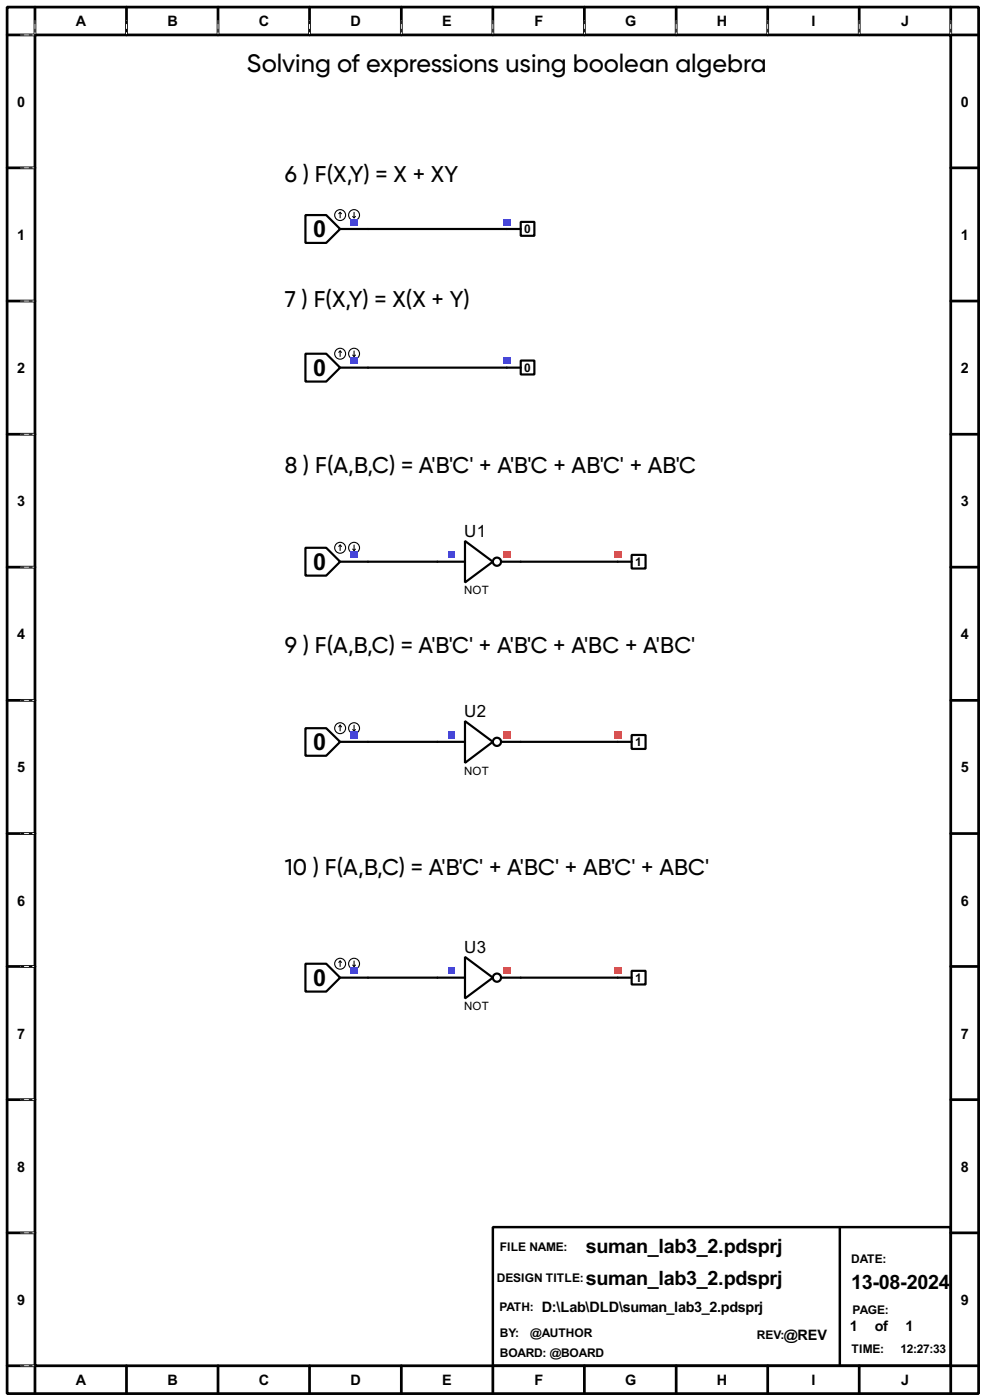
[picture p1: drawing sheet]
<svg xmlns="http://www.w3.org/2000/svg" width="180mm" height="256mm" viewBox="0 0 180 256" stroke-linecap="round" stroke-linejoin="round" font-family="sans-serif">
<g fill="none" stroke="#000" stroke-width=".5">
<path d="M1.3 1.3h177.8v254h-177.8zM6.4 6.4h167.6v243.8h-167.6zM6.4 1.3v5.1h-5.1M23.2 1.3v5.1M39.9 1.3v5.1M56.7 1.3v5.1M73.5 1.3v5.1M90.2 1.3v5.1M107 1.3v5.1M123.8 1.3v5.1M140.5 1.3v5.1M157.3 1.3v5.1"/>
<path d="M174 1.3v5.1h5.1M1.3 30.8h5.1M174 30.8h5.1M1.3 55.2h5.1M174 55.2h5.1M1.3 79.6h5.1M174 79.6h5.1M1.3 103.9h5.1M174 103.9h5.1M1.3 128.3h5.1M174 128.3h5.1M1.3 152.7h5.1"/>
<path d="M174 152.7h5.1M1.3 177.1h5.1M174 177.1h5.1M1.3 201.5h5.1M174 201.5h5.1M1.3 225.9h5.1M174 225.9h5.1M1.3 250.2h5.1v5.1M23.2 250.2v5.1M39.9 250.2v5.1M56.7 250.2v5.1M73.5 250.2v5.1"/>
<path d="M90.2 250.2v5.1M107 250.2v5.1M123.8 250.2v5.1M140.5 250.2v5.1M157.3 250.2v5.1M179.1 250.2h-5.1v5.1"/>
</g>
<g fill="none" stroke="#fff" stroke-width=".18">
<path d="M3.9 6.4h2.3M6.4 3.9v2.3M23.2 3.9v2.3M39.9 3.9v2.3M56.7 3.9v2.3M73.5 3.9v2.3M90.2 3.9v2.3M107 3.9v2.3M123.8 3.9v2.3M140.5 3.9v2.3M157.3 3.9v2.3M174 3.9v2.3"/>
<path d="M3.9 30.8h2.3M3.9 55.2h2.3M3.9 79.6h2.3M3.9 103.9h2.3M3.9 128.3h2.3M3.9 152.7h2.3M3.9 177.1h2.3M3.9 201.5h2.3M3.9 225.9h2.3M3.9 250.2h2.3"/>
</g>
<g fill="none" stroke="#000" stroke-width=".18" stroke-dasharray=".5 1">
<path d="M3.9 6.4h2.3M6.4 3.9v2.3M23.2 3.9v2.3M39.9 3.9v2.3M56.7 3.9v2.3M73.5 3.9v2.3M90.2 3.9v2.3M107 3.9v2.3M123.8 3.9v2.3M140.5 3.9v2.3M157.3 3.9v2.3M174 3.9v2.3"/>
<path d="M3.9 30.8h2.3M3.9 55.2h2.3M3.9 79.6h2.3M3.9 103.9h2.3M3.9 128.3h2.3M3.9 152.7h2.3M3.9 177.1h2.3M3.9 201.5h2.3M3.9 225.9h2.3M3.9 250.2h2.3"/>
</g>
<path d="M90.2 224.8h83.8v25.4h-83.8zM153.7 224.8v25.4" fill="none" stroke="#000" stroke-width=".45"/>
<path d="M55.9 39.4h3.8l2.6 2.6-2.6 2.5h-3.8zM62.3 42h30.5M67.4 67.4h25.4M67.4 102.9h12.7M95.3 102.9h17.8M67.4 135.9h12.7M95.3 135.9h17.8M67.4 179.1h12.7M95.3 179.1h17.8" fill="none" stroke="#000" stroke-width=".4"/>
<g fill="none" stroke="#000" stroke-width=".2">
<path d="M62.3 38.9l-.3 .3M62.3 38.9l.2 .3M62.3 38.9v1M64.6 39.7l.2 .2M64.8 38.9v1M65.1 39.7l-.3 .2"/>
<circle cx="62.2" cy="39.4" r="1"/>
<circle cx="64.8" cy="39.4" r="1"/>
</g>
<path d="M64.2 40.1h1.3v1.2h-1.3z" fill="#4040ff"/>
<path d="M92.8 42h2.5M95.3 40.7h2.5v2.5h-2.5z" fill="none" stroke="#000" stroke-width=".4"/>
<path d="M92.1 40.1h1.3v1.2h-1.3z" fill="#4040ff"/>
<path d="M55.9 64.8h3.8l2.6 2.6-2.6 2.5h-3.8zM62.3 67.4h5.1" fill="none" stroke="#000" stroke-width=".4"/>
<g fill="none" stroke="#000" stroke-width=".2">
<path d="M62.3 64.3l-.3 .3M62.3 64.3l.2 .3M62.3 64.3v1M64.6 65.1l.2 .2M64.8 64.3v1M65.1 65.1l-.3 .2"/>
<circle cx="62.2" cy="64.8" r="1"/>
<circle cx="64.8" cy="64.8" r="1"/>
</g>
<path d="M64.2 65.5h1.3v1.2h-1.3z" fill="#4040ff"/>
<path d="M92.8 67.4h2.5M95.3 66.1h2.5v2.5h-2.5z" fill="none" stroke="#000" stroke-width=".4"/>
<path d="M92.1 65.5h1.3v1.2h-1.3z" fill="#4040ff"/>
<g fill="none" stroke="#000" stroke-width=".4">
<path d="M85.1 99.1l5.1 3.8-5.1 3.8zM80.1 102.9h5M91.7 102.9h3.6"/>
<circle cx="90.9" cy="102.9" r=".75"/>
</g>
<path d="M92.1 101h1.3v1.3h-1.3z" fill="#ff4040"/>
<path d="M82 101h1.2v1.3h-1.2z" fill="#4040ff"/>
<path d="M55.9 100.4h3.8l2.6 2.5-2.6 2.6h-3.8zM62.3 102.9h5.1" fill="none" stroke="#000" stroke-width=".4"/>
<g fill="none" stroke="#000" stroke-width=".2">
<path d="M62.3 99.9l-.3 .2M62.3 99.9l.2 .2M62.3 99.9v1M64.8 99.9v1M64.6 100.6l.2 .3M65.1 100.6l-.3 .3"/>
<circle cx="62.2" cy="100.4" r="1"/>
<circle cx="64.8" cy="100.4" r="1"/>
</g>
<path d="M64.2 101h1.3v1.3h-1.3z" fill="#4040ff"/>
<path d="M113.1 102.9h2.5M115.6 101.7h2.6v2.5h-2.6z" fill="none" stroke="#000" stroke-width=".4"/>
<path d="M112.4 101h1.3v1.3h-1.3z" fill="#ff4040"/>
<g fill="none" stroke="#000" stroke-width=".4">
<path d="M80.1 135.9h5M85.1 132.1l5.1 3.8-5.1 3.9zM91.7 135.9h3.6"/>
<circle cx="90.9" cy="135.9" r=".75"/>
</g>
<path d="M92.1 134h1.3v1.3h-1.3z" fill="#ff4040"/>
<path d="M82 134h1.2v1.3h-1.2z" fill="#4040ff"/>
<path d="M55.9 133.4h3.8l2.6 2.5-2.6 2.6h-3.8zM62.3 135.9h5.1" fill="none" stroke="#000" stroke-width=".4"/>
<g fill="none" stroke="#000" stroke-width=".2">
<path d="M62.3 132.9l-.3 .3M62.3 132.9l.2 .3M62.3 132.9v1M64.6 133.7l.2 .2M64.8 132.9v1M65.1 133.7l-.3 .2"/>
<circle cx="62.2" cy="133.4" r="1"/>
<circle cx="64.8" cy="133.4" r="1"/>
</g>
<path d="M64.2 134h1.3v1.3h-1.3z" fill="#4040ff"/>
<path d="M113.1 135.9h2.5M115.6 134.7h2.6v2.5h-2.6z" fill="none" stroke="#000" stroke-width=".4"/>
<path d="M112.4 134h1.3v1.3h-1.3z" fill="#ff4040"/>
<g fill="none" stroke="#000" stroke-width=".4">
<path d="M80.1 179.1h5M85.1 175.3l5.1 3.8-5.1 3.8zM91.7 179.1h3.6"/>
<circle cx="90.9" cy="179.1" r=".75"/>
</g>
<path d="M92.1 177.2h1.3v1.3h-1.3z" fill="#ff4040"/>
<path d="M82 177.2h1.2v1.3h-1.2z" fill="#4040ff"/>
<path d="M55.9 176.6h3.8l2.6 2.5-2.6 2.6h-3.8zM62.3 179.1h5.1" fill="none" stroke="#000" stroke-width=".4"/>
<g fill="none" stroke="#000" stroke-width=".2">
<path d="M62.3 176.1l-.3 .2M62.3 176.1l.2 .2M62.3 176.1v1M64.6 176.8l.2 .3M64.8 176.1v1M65.1 176.8l-.3 .3"/>
<circle cx="62.2" cy="176.6" r="1"/>
<circle cx="64.8" cy="176.6" r="1"/>
</g>
<path d="M64.2 177.2h1.3v1.3h-1.3z" fill="#4040ff"/>
<path d="M113.1 179.1h2.5M115.6 177.9h2.6v2.5h-2.6z" fill="none" stroke="#000" stroke-width=".4"/>
<path d="M112.4 177.2h1.3v1.3h-1.3z" fill="#ff4040"/>
<text font-size="5.6" x="45.2" y="13.2">Solving of expressions using boolean algebra</text>
<g font-size="5.1">
<text x="52.1" y="33.4">6 ) F(X,Y) = X + XY</text>
<text x="52.1" y="56.2">7 ) F(X,Y) = X(X + Y)</text>
<text x="52.1" y="86.7">8 ) F(A,B,C) = A'B'C' + A'B'C + AB'C' + AB'C</text>
<text x="52.1" y="119.7">9 ) F(A,B,C) = A'B'C' + A'B'C + A'BC + A'BC'</text>
<text x="52.1" y="160.4">10 ) F(A,B,C) = A'B'C' + A'BC' + AB'C' + ABC'</text>
</g>
<g font-size="4.8">
<text x="57.3" y="43.5">0</text>
<text x="57.3" y="68.9">0</text>
<text x="57.3" y="104.5">0</text>
<text x="57.3" y="137.5">0</text>
<text x="57.3" y="180.6">0</text>
</g>
<g font-size="4.1">
<text x="107.2" y="229.5">suman_lab3_2.pdsprj</text>
<text x="107.2" y="235.4">suman_lab3_2.pdsprj</text>
<text x="155.8" y="236.1">13-08-2024</text>
</g>
<g font-size="3.5">
<text x="85" y="98.3">U1</text>
<text x="85" y="131.3">U2</text>
<text x="85" y="174.5">U3</text>
</g>
<g font-size="3">
<text x="13.9" y="4.9">A</text>
<text x="30.6" y="4.9">B</text>
<text x="47.4" y="4.9">C</text>
<text x="64.1" y="4.9">D</text>
<text x="80.9" y="4.9">E</text>
<text x="97.8" y="4.9">F</text>
<text x="114.4" y="4.9">G</text>
<text x="131.2" y="4.9">H</text>
<text x="148.5" y="4.9">I</text>
<text x="164.9" y="4.9">J</text>
<text x="3.2" y="19.5">0</text>
<text x="175.9" y="19.5">0</text>
<text x="3.2" y="44">1</text>
<text x="175.9" y="44">1</text>
<text x="3.2" y="68.4">2</text>
<text x="175.9" y="68.4">2</text>
<text x="3.2" y="92.7">3</text>
<text x="175.9" y="92.7">3</text>
<text x="3.2" y="117.1">4</text>
<text x="175.9" y="117.1">4</text>
<text x="3.2" y="141.5">5</text>
<text x="175.9" y="141.5">5</text>
<text x="3.2" y="165.9">6</text>
<text x="175.9" y="165.9">6</text>
<text x="3.2" y="190.3">7</text>
<text x="175.9" y="190.3">7</text>
<text x="3.2" y="214.7">8</text>
<text x="175.9" y="214.7">8</text>
<text x="3.2" y="239.1">9</text>
<text x="175.9" y="239.1">9</text>
<text x="99.1" y="240.4">D:\Lab\DLD\suman_lab3_2.pdsprj</text>
<text x="143.5" y="245.5">@REV</text>
<text x="155.6" y="243.9">1</text>
<text x="160.1" y="243.9">of</text>
<text x="165.7" y="243.9">1</text>
<text x="13.9" y="253.8">A</text>
<text x="30.6" y="253.8">B</text>
<text x="47.4" y="253.8">C</text>
<text x="64.1" y="253.8">D</text>
<text x="80.9" y="253.8">E</text>
<text x="97.8" y="253.8">F</text>
<text x="114.4" y="253.8">G</text>
<text x="131.2" y="253.8">H</text>
<text x="148.5" y="253.8">I</text>
<text x="164.9" y="253.8">J</text>
</g>
<g font-size="2.5">
<text x="96" y="42.7">0</text>
<text x="96" y="68.1">0</text>
<text x="116.3" y="103.7">1</text>
<text x="116.3" y="136.7">1</text>
<text x="116.3" y="179.9">1</text>
<text x="91.5" y="229.3">FILE NAME:</text>
<text x="155.8" y="231.3">DATE:</text>
<text x="90.9" y="234.9">DESIGN TITLE:</text>
<text x="91.4" y="240.2">PATH:</text>
<text x="91.5" y="245">BY:</text>
<text x="97.1" y="245">@AUTHOR</text>
<text x="138.5" y="245.3">REV:</text>
<text x="156" y="240.7">PAGE:</text>
<text x="91.5" y="248.7">BOARD: @BOARD</text>
<text x="155.8" y="247.8">TIME:</text>
<text x="164.8" y="247.8">12:27:33</text>
</g>
<g font-size="2.4">
<text x="84.9" y="108.9">NOT</text>
<text x="84.9" y="142">NOT</text>
<text x="84.9" y="185.1">NOT</text>
</g>
</svg>
